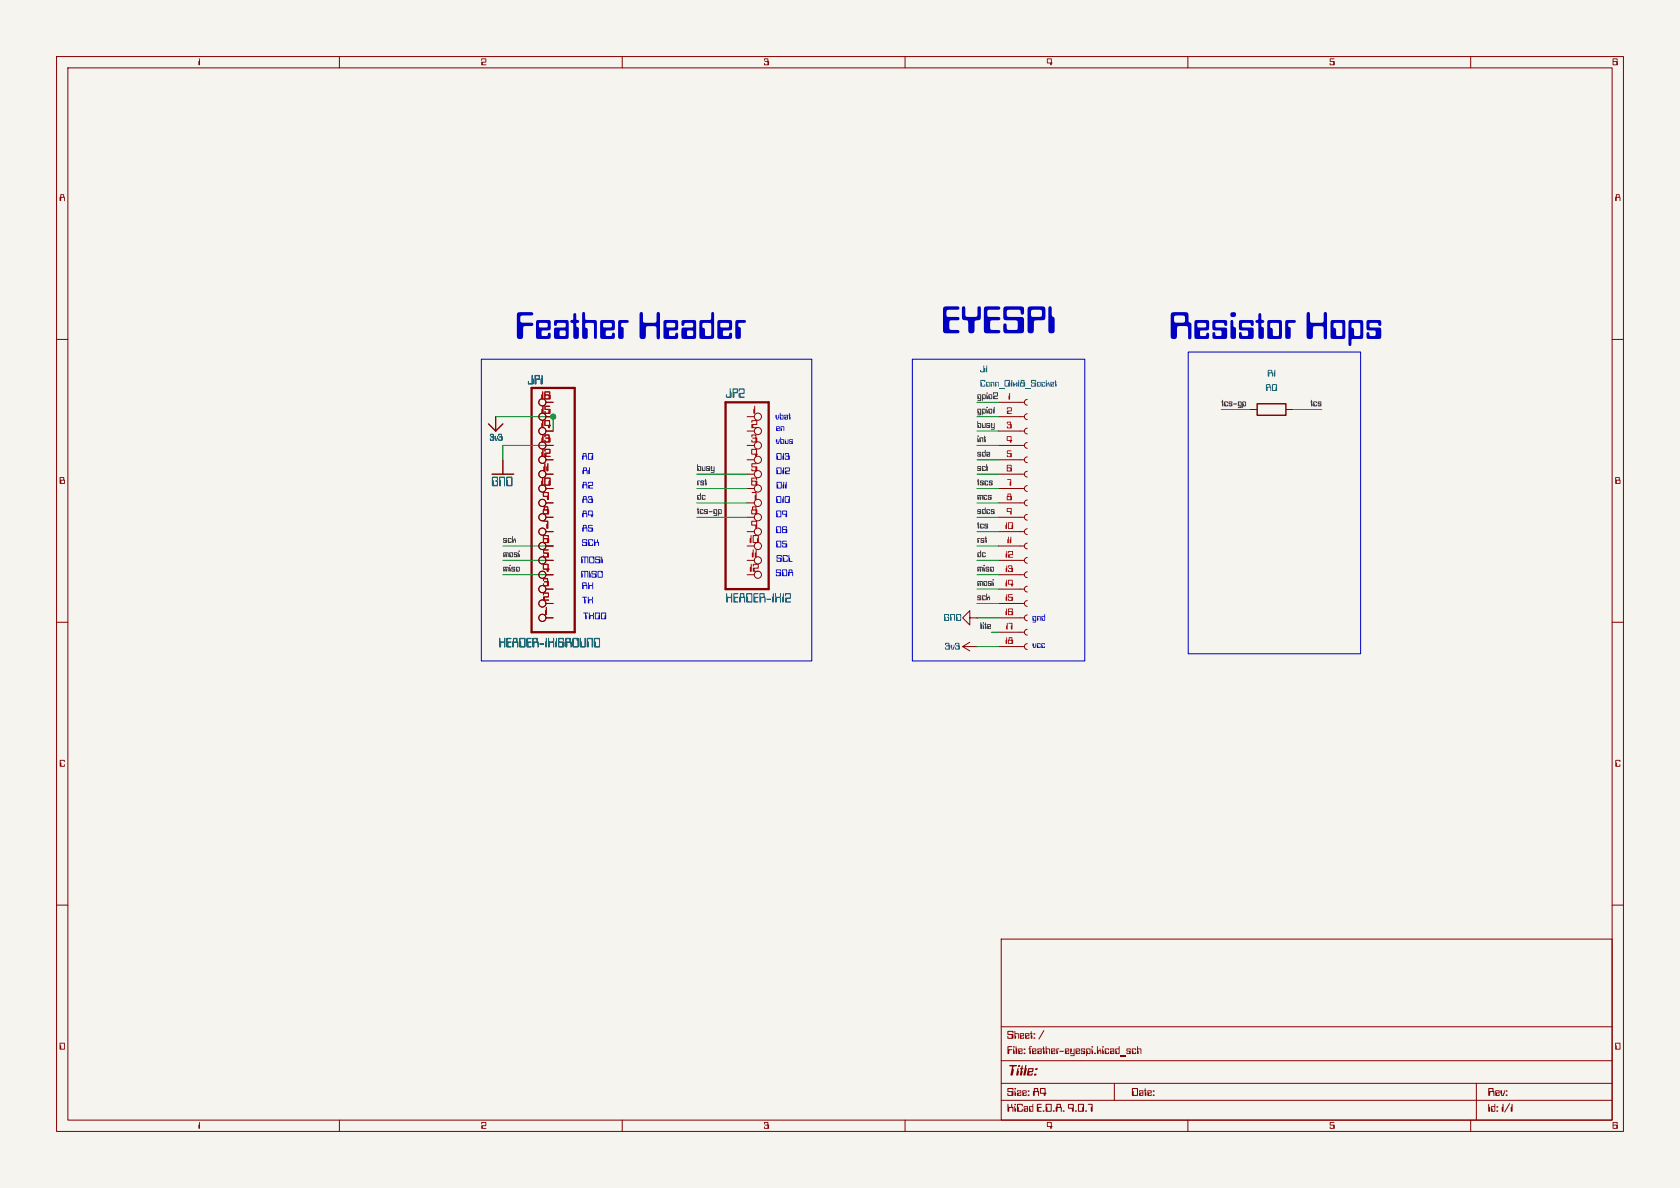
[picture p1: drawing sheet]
(kicad_sch
 (version 20250114)
 (generator "eeschema")
 (generator_version "9.0")
 (paper "A4")
 (lib_symbols
  (symbol "Adafruit ESP32-S3 8MB No PSRAM-eagle-import:microbuilder_3.3V"
   (power) (exclude_from_sim no) (in_bom yes) (on_board yes)
   (property "Reference" "" (at 0 0 0) (effects (font (size 1.27 1.27)) (hide yes)))
   (property "Value" "" (at -1.524 1.016 0) (effects (font (size 1.27 1.0795)) (justify left bottom)))
   (property "Footprint" "" (at 0 0 0) (effects (font (size 1.27 1.27)) (hide yes)))
   (property "Datasheet" "" (at 0 0 0) (effects (font (size 1.27 1.27)) (hide yes)))
   (property "Description" "3.3V Supply" (at 0 0 0) (effects (font (size 1.27 1.27)) (hide yes)))
   (property "ki_locked" "" (at 0 0 0) (effects (font (size 1.27 1.27))))
   (symbol "microbuilder_3.3V_1_0"
    (polyline (pts (xy -1.27 -1.27) (xy 0 0)) (stroke (width 0.254) (type solid)) (fill (type none)))
    (polyline (pts (xy 0 0) (xy 1.27 -1.27)) (stroke (width 0.254) (type solid)) (fill (type none)))
    (pin power_in line (at 0 -2.54 90) (length 2.54) (name "3.3V" (effects (font (size 0 0)))) (number "1" (effects (font (size 0 0))))))
   (embedded_fonts no))
  (symbol "Adafruit ESP32-S3 8MB No PSRAM-eagle-import:microbuilder_HEADER-1X12" (exclude_from_sim no) (in_bom yes) (on_board yes)
   (property "Reference" "JP" (at -6.35 18.415 0) (effects (font (size 1.778 1.5113)) (justify left bottom)))
   (property "Value" "" (at -6.35 -17.78 0) (effects (font (size 1.778 1.5113)) (justify left bottom)))
   (property "Footprint" "Adafruit ESP32-S3 8MB No PSRAM:1X12_ROUND" (at 0 0 0) (effects (font (size 1.27 1.27)) (hide yes)))
   (property "Datasheet" "" (at 0 0 0) (effects (font (size 1.27 1.27)) (hide yes)))
   (property "Description" "" (at 0 0 0) (effects (font (size 1.27 1.27)) (hide yes)))
   (property "ki_locked" "" (at 0 0 0) (effects (font (size 1.27 1.27))))
   (symbol "microbuilder_HEADER-1X12_1_0"
    (polyline (pts (xy -6.35 17.78) (xy -6.35 -15.24)) (stroke (width 0.4064) (type solid)) (fill (type none)))
    (polyline (pts (xy -6.35 -15.24) (xy 1.27 -15.24)) (stroke (width 0.4064) (type solid)) (fill (type none)))
    (polyline (pts (xy 1.27 17.78) (xy -6.35 17.78)) (stroke (width 0.4064) (type solid)) (fill (type none)))
    (polyline (pts (xy 1.27 -15.24) (xy 1.27 17.78)) (stroke (width 0.4064) (type solid)) (fill (type none)))
    (pin passive inverted (at -2.54 15.24 0) (length 2.54) (name "1" (effects (font (size 0 0)))) (number "1" (effects (font (size 1.524 1.524)))))
    (pin passive inverted (at -2.54 12.7 0) (length 2.54) (name "2" (effects (font (size 0 0)))) (number "2" (effects (font (size 1.524 1.524)))))
    (pin passive inverted (at -2.54 10.16 0) (length 2.54) (name "3" (effects (font (size 0 0)))) (number "3" (effects (font (size 1.524 1.524)))))
    (pin passive inverted (at -2.54 7.62 0) (length 2.54) (name "4" (effects (font (size 0 0)))) (number "4" (effects (font (size 1.524 1.524)))))
    (pin passive inverted (at -2.54 5.08 0) (length 2.54) (name "5" (effects (font (size 0 0)))) (number "5" (effects (font (size 1.524 1.524)))))
    (pin passive inverted (at -2.54 2.54 0) (length 2.54) (name "6" (effects (font (size 0 0)))) (number "6" (effects (font (size 1.524 1.524)))))
    (pin passive inverted (at -2.54 0 0) (length 2.54) (name "7" (effects (font (size 0 0)))) (number "7" (effects (font (size 1.524 1.524)))))
    (pin passive inverted (at -2.54 -2.54 0) (length 2.54) (name "8" (effects (font (size 0 0)))) (number "8" (effects (font (size 1.524 1.524)))))
    (pin passive inverted (at -2.54 -5.08 0) (length 2.54) (name "9" (effects (font (size 0 0)))) (number "9" (effects (font (size 1.524 1.524)))))
    (pin passive inverted (at -2.54 -7.62 0) (length 2.54) (name "10" (effects (font (size 0 0)))) (number "10" (effects (font (size 1.524 1.524)))))
    (pin passive inverted (at -2.54 -10.16 0) (length 2.54) (name "11" (effects (font (size 0 0)))) (number "11" (effects (font (size 1.524 1.524)))))
    (pin passive inverted (at -2.54 -12.7 0) (length 2.54) (name "12" (effects (font (size 0 0)))) (number "12" (effects (font (size 1.524 1.524))))))
   (embedded_fonts no))
  (symbol "Adafruit ESP32-S3 8MB No PSRAM-eagle-import:microbuilder_HEADER-1X16ROUND" (exclude_from_sim no) (in_bom yes) (on_board yes)
   (property "Reference" "JP" (at -6.35 20.955 0) (effects (font (size 1.778 1.5113)) (justify left bottom)))
   (property "Value" "" (at -6.35 -25.4 0) (effects (font (size 1.778 1.5113)) (justify left bottom)))
   (property "Footprint" "Adafruit ESP32-S3 8MB No PSRAM:1X16_ROUND" (at 0 0 0) (effects (font (size 1.27 1.27)) (hide yes)))
   (property "Datasheet" "" (at 0 0 0) (effects (font (size 1.27 1.27)) (hide yes)))
   (property "Description" "PIN HEADER" (at 0 0 0) (effects (font (size 1.27 1.27)) (hide yes)))
   (property "ki_locked" "" (at 0 0 0) (effects (font (size 1.27 1.27))))
   (symbol "microbuilder_HEADER-1X16ROUND_1_0"
    (polyline (pts (xy -6.35 20.32) (xy -6.35 -22.86)) (stroke (width 0.4064) (type solid)) (fill (type none)))
    (polyline (pts (xy -6.35 -22.86) (xy 1.27 -22.86)) (stroke (width 0.4064) (type solid)) (fill (type none)))
    (polyline (pts (xy 1.27 20.32) (xy -6.35 20.32)) (stroke (width 0.4064) (type solid)) (fill (type none)))
    (polyline (pts (xy 1.27 -22.86) (xy 1.27 20.32)) (stroke (width 0.4064) (type solid)) (fill (type none)))
    (pin passive inverted (at -2.54 17.78 0) (length 2.54) (name "1" (effects (font (size 0 0)))) (number "1" (effects (font (size 1.524 1.524)))))
    (pin passive inverted (at -2.54 15.24 0) (length 2.54) (name "2" (effects (font (size 0 0)))) (number "2" (effects (font (size 1.524 1.524)))))
    (pin passive inverted (at -2.54 12.7 0) (length 2.54) (name "3" (effects (font (size 0 0)))) (number "3" (effects (font (size 1.524 1.524)))))
    (pin passive inverted (at -2.54 10.16 0) (length 2.54) (name "4" (effects (font (size 0 0)))) (number "4" (effects (font (size 1.524 1.524)))))
    (pin passive inverted (at -2.54 7.62 0) (length 2.54) (name "5" (effects (font (size 0 0)))) (number "5" (effects (font (size 1.524 1.524)))))
    (pin passive inverted (at -2.54 5.08 0) (length 2.54) (name "6" (effects (font (size 0 0)))) (number "6" (effects (font (size 1.524 1.524)))))
    (pin passive inverted (at -2.54 2.54 0) (length 2.54) (name "7" (effects (font (size 0 0)))) (number "7" (effects (font (size 1.524 1.524)))))
    (pin passive inverted (at -2.54 0 0) (length 2.54) (name "8" (effects (font (size 0 0)))) (number "8" (effects (font (size 1.524 1.524)))))
    (pin passive inverted (at -2.54 -2.54 0) (length 2.54) (name "9" (effects (font (size 0 0)))) (number "9" (effects (font (size 1.524 1.524)))))
    (pin passive inverted (at -2.54 -5.08 0) (length 2.54) (name "10" (effects (font (size 0 0)))) (number "10" (effects (font (size 1.524 1.524)))))
    (pin passive inverted (at -2.54 -7.62 0) (length 2.54) (name "11" (effects (font (size 0 0)))) (number "11" (effects (font (size 1.524 1.524)))))
    (pin passive inverted (at -2.54 -10.16 0) (length 2.54) (name "12" (effects (font (size 0 0)))) (number "12" (effects (font (size 1.524 1.524)))))
    (pin passive inverted (at -2.54 -12.7 0) (length 2.54) (name "13" (effects (font (size 0 0)))) (number "13" (effects (font (size 1.524 1.524)))))
    (pin passive inverted (at -2.54 -15.24 0) (length 2.54) (name "14" (effects (font (size 0 0)))) (number "14" (effects (font (size 1.524 1.524)))))
    (pin passive inverted (at -2.54 -17.78 0) (length 2.54) (name "15" (effects (font (size 0 0)))) (number "15" (effects (font (size 1.524 1.524)))))
    (pin passive inverted (at -2.54 -20.32 0) (length 2.54) (name "16" (effects (font (size 0 0)))) (number "16" (effects (font (size 1.524 1.524))))))
   (embedded_fonts no))
  (symbol "Adafruit ESP32-S3 8MB No PSRAM-eagle-import:supply1_371_GND"
   (power) (exclude_from_sim no) (in_bom yes) (on_board yes)
   (property "Reference" "#GND" (at 0 0 0) (effects (font (size 1.27 1.27)) (hide yes)))
   (property "Value" "" (at -2.54 -2.54 0) (effects (font (size 1.778 1.5113)) (justify left bottom)))
   (property "Footprint" "" (at 0 0 0) (effects (font (size 1.27 1.27)) (hide yes)))
   (property "Datasheet" "" (at 0 0 0) (effects (font (size 1.27 1.27)) (hide yes)))
   (property "Description" "SUPPLY SYMBOL" (at 0 0 0) (effects (font (size 1.27 1.27)) (hide yes)))
   (property "ki_locked" "" (at 0 0 0) (effects (font (size 1.27 1.27))))
   (symbol "supply1_371_GND_1_0"
    (polyline (pts (xy -1.905 0) (xy 1.905 0)) (stroke (width 0.254) (type solid)) (fill (type none)))
    (pin power_in line (at 0 2.54 270) (length 2.54) (name "GND" (effects (font (size 0 0)))) (number "1" (effects (font (size 0 0))))))
   (embedded_fonts no))
  (symbol "Connector:Conn_01x18_Socket"
   (pin_names
    (offset 1.016) (hide yes)) (exclude_from_sim no) (in_bom yes) (on_board yes)
   (property "Reference" "J" (at 0 22.86 0) (effects (font (size 1.27 1.27))))
   (property "Value" "Conn_01x18_Socket" (at 0 -25.4 0) (effects (font (size 1.27 1.27))))
   (property "Footprint" "" (at 0 0 0) (effects (font (size 1.27 1.27)) (hide yes)))
   (property "Datasheet" "~" (at 0 0 0) (effects (font (size 1.27 1.27)) (hide yes)))
   (property "Description" "Generic connector, single row, 01x18, script generated" (at 0 0 0) (effects (font (size 1.27 1.27)) (hide yes)))
   (property "ki_locked" "" (at 0 0 0) (effects (font (size 1.27 1.27))))
   (symbol "Conn_01x18_Socket_1_1"
    (polyline (pts (xy -1.27 20.32) (xy -0.508 20.32)) (stroke (width 0.1524) (type default)) (fill (type none)))
    (polyline (pts (xy -1.27 17.78) (xy -0.508 17.78)) (stroke (width 0.1524) (type default)) (fill (type none)))
    (polyline (pts (xy -1.27 15.24) (xy -0.508 15.24)) (stroke (width 0.1524) (type default)) (fill (type none)))
    (polyline (pts (xy -1.27 12.7) (xy -0.508 12.7)) (stroke (width 0.1524) (type default)) (fill (type none)))
    (polyline (pts (xy -1.27 10.16) (xy -0.508 10.16)) (stroke (width 0.1524) (type default)) (fill (type none)))
    (polyline (pts (xy -1.27 7.62) (xy -0.508 7.62)) (stroke (width 0.1524) (type default)) (fill (type none)))
    (polyline (pts (xy -1.27 5.08) (xy -0.508 5.08)) (stroke (width 0.1524) (type default)) (fill (type none)))
    (polyline (pts (xy -1.27 2.54) (xy -0.508 2.54)) (stroke (width 0.1524) (type default)) (fill (type none)))
    (polyline (pts (xy -1.27 0) (xy -0.508 0)) (stroke (width 0.1524) (type default)) (fill (type none)))
    (polyline (pts (xy -1.27 -2.54) (xy -0.508 -2.54)) (stroke (width 0.1524) (type default)) (fill (type none)))
    (polyline (pts (xy -1.27 -5.08) (xy -0.508 -5.08)) (stroke (width 0.1524) (type default)) (fill (type none)))
    (polyline (pts (xy -1.27 -7.62) (xy -0.508 -7.62)) (stroke (width 0.1524) (type default)) (fill (type none)))
    (polyline (pts (xy -1.27 -10.16) (xy -0.508 -10.16)) (stroke (width 0.1524) (type default)) (fill (type none)))
    (polyline (pts (xy -1.27 -12.7) (xy -0.508 -12.7)) (stroke (width 0.1524) (type default)) (fill (type none)))
    (polyline (pts (xy -1.27 -15.24) (xy -0.508 -15.24)) (stroke (width 0.1524) (type default)) (fill (type none)))
    (polyline (pts (xy -1.27 -17.78) (xy -0.508 -17.78)) (stroke (width 0.1524) (type default)) (fill (type none)))
    (polyline (pts (xy -1.27 -20.32) (xy -0.508 -20.32)) (stroke (width 0.1524) (type default)) (fill (type none)))
    (polyline (pts (xy -1.27 -22.86) (xy -0.508 -22.86)) (stroke (width 0.1524) (type default)) (fill (type none)))
    (arc (start 0 19.812) (mid -0.5058 20.32) (end 0 20.828) (stroke (width 0.1524) (type default)) (fill (type none)))
    (arc (start 0 17.272) (mid -0.5058 17.78) (end 0 18.288) (stroke (width 0.1524) (type default)) (fill (type none)))
    (arc (start 0 14.732) (mid -0.5058 15.24) (end 0 15.748) (stroke (width 0.1524) (type default)) (fill (type none)))
    (arc (start 0 12.192) (mid -0.5058 12.7) (end 0 13.208) (stroke (width 0.1524) (type default)) (fill (type none)))
    (arc (start 0 9.652) (mid -0.5058 10.16) (end 0 10.668) (stroke (width 0.1524) (type default)) (fill (type none)))
    (arc (start 0 7.112) (mid -0.5058 7.62) (end 0 8.128) (stroke (width 0.1524) (type default)) (fill (type none)))
    (arc (start 0 4.572) (mid -0.5058 5.08) (end 0 5.588) (stroke (width 0.1524) (type default)) (fill (type none)))
    (arc (start 0 2.032) (mid -0.5058 2.54) (end 0 3.048) (stroke (width 0.1524) (type default)) (fill (type none)))
    (arc (start 0 -0.508) (mid -0.5058 0) (end 0 0.508) (stroke (width 0.1524) (type default)) (fill (type none)))
    (arc (start 0 -3.048) (mid -0.5058 -2.54) (end 0 -2.032) (stroke (width 0.1524) (type default)) (fill (type none)))
    (arc (start 0 -5.588) (mid -0.5058 -5.08) (end 0 -4.572) (stroke (width 0.1524) (type default)) (fill (type none)))
    (arc (start 0 -8.128) (mid -0.5058 -7.62) (end 0 -7.112) (stroke (width 0.1524) (type default)) (fill (type none)))
    (arc (start 0 -10.668) (mid -0.5058 -10.16) (end 0 -9.652) (stroke (width 0.1524) (type default)) (fill (type none)))
    (arc (start 0 -13.208) (mid -0.5058 -12.7) (end 0 -12.192) (stroke (width 0.1524) (type default)) (fill (type none)))
    (arc (start 0 -15.748) (mid -0.5058 -15.24) (end 0 -14.732) (stroke (width 0.1524) (type default)) (fill (type none)))
    (arc (start 0 -18.288) (mid -0.5058 -17.78) (end 0 -17.272) (stroke (width 0.1524) (type default)) (fill (type none)))
    (arc (start 0 -20.828) (mid -0.5058 -20.32) (end 0 -19.812) (stroke (width 0.1524) (type default)) (fill (type none)))
    (arc (start 0 -23.368) (mid -0.5058 -22.86) (end 0 -22.352) (stroke (width 0.1524) (type default)) (fill (type none)))
    (pin passive line (at -5.08 20.32 0) (length 3.81) (name "Pin_1" (effects (font (size 1.27 1.27)))) (number "1" (effects (font (size 1.27 1.27)))))
    (pin passive line (at -5.08 17.78 0) (length 3.81) (name "Pin_2" (effects (font (size 1.27 1.27)))) (number "2" (effects (font (size 1.27 1.27)))))
    (pin passive line (at -5.08 15.24 0) (length 3.81) (name "Pin_3" (effects (font (size 1.27 1.27)))) (number "3" (effects (font (size 1.27 1.27)))))
    (pin passive line (at -5.08 12.7 0) (length 3.81) (name "Pin_4" (effects (font (size 1.27 1.27)))) (number "4" (effects (font (size 1.27 1.27)))))
    (pin passive line (at -5.08 10.16 0) (length 3.81) (name "Pin_5" (effects (font (size 1.27 1.27)))) (number "5" (effects (font (size 1.27 1.27)))))
    (pin passive line (at -5.08 7.62 0) (length 3.81) (name "Pin_6" (effects (font (size 1.27 1.27)))) (number "6" (effects (font (size 1.27 1.27)))))
    (pin passive line (at -5.08 5.08 0) (length 3.81) (name "Pin_7" (effects (font (size 1.27 1.27)))) (number "7" (effects (font (size 1.27 1.27)))))
    (pin passive line (at -5.08 2.54 0) (length 3.81) (name "Pin_8" (effects (font (size 1.27 1.27)))) (number "8" (effects (font (size 1.27 1.27)))))
    (pin passive line (at -5.08 0 0) (length 3.81) (name "Pin_9" (effects (font (size 1.27 1.27)))) (number "9" (effects (font (size 1.27 1.27)))))
    (pin passive line (at -5.08 -2.54 0) (length 3.81) (name "Pin_10" (effects (font (size 1.27 1.27)))) (number "10" (effects (font (size 1.27 1.27)))))
    (pin passive line (at -5.08 -5.08 0) (length 3.81) (name "Pin_11" (effects (font (size 1.27 1.27)))) (number "11" (effects (font (size 1.27 1.27)))))
    (pin passive line (at -5.08 -7.62 0) (length 3.81) (name "Pin_12" (effects (font (size 1.27 1.27)))) (number "12" (effects (font (size 1.27 1.27)))))
    (pin passive line (at -5.08 -10.16 0) (length 3.81) (name "Pin_13" (effects (font (size 1.27 1.27)))) (number "13" (effects (font (size 1.27 1.27)))))
    (pin passive line (at -5.08 -12.7 0) (length 3.81) (name "Pin_14" (effects (font (size 1.27 1.27)))) (number "14" (effects (font (size 1.27 1.27)))))
    (pin passive line (at -5.08 -15.24 0) (length 3.81) (name "Pin_15" (effects (font (size 1.27 1.27)))) (number "15" (effects (font (size 1.27 1.27)))))
    (pin passive line (at -5.08 -17.78 0) (length 3.81) (name "Pin_16" (effects (font (size 1.27 1.27)))) (number "16" (effects (font (size 1.27 1.27)))))
    (pin passive line (at -5.08 -20.32 0) (length 3.81) (name "Pin_17" (effects (font (size 1.27 1.27)))) (number "17" (effects (font (size 1.27 1.27)))))
    (pin passive line (at -5.08 -22.86 0) (length 3.81) (name "Pin_18" (effects (font (size 1.27 1.27)))) (number "18" (effects (font (size 1.27 1.27))))))
   (embedded_fonts no))
  (symbol "Device:R"
   (pin_numbers (hide yes))
   (pin_names
    (offset 0)) (exclude_from_sim no) (in_bom yes) (on_board yes)
   (property "Reference" "R" (at 2.032 0 90) (effects (font (size 1.27 1.27))))
   (property "Value" "R" (at 0 0 90) (effects (font (size 1.27 1.27))))
   (property "Footprint" "" (at -1.778 0 90) (effects (font (size 1.27 1.27)) (hide yes)))
   (property "Datasheet" "~" (at 0 0 0) (effects (font (size 1.27 1.27)) (hide yes)))
   (property "Description" "Resistor" (at 0 0 0) (effects (font (size 1.27 1.27)) (hide yes)))
   (symbol "R_0_1"
    (rectangle (start -1.016 -2.54) (end 1.016 2.54) (stroke (width 0.254) (type default)) (fill (type none))))
   (symbol "R_1_1"
    (pin passive line (at 0 3.81 270) (length 1.27) (name "~" (effects (font (size 1.27 1.27)))) (number "1" (effects (font (size 1.27 1.27)))))
    (pin passive line (at 0 -3.81 90) (length 1.27) (name "~" (effects (font (size 1.27 1.27)))) (number "2" (effects (font (size 1.27 1.27))))))
   (embedded_fonts no))
  (symbol "power:+3V3"
   (power)
   (pin_numbers (hide yes))
   (pin_names
    (offset 0) (hide yes)) (exclude_from_sim no) (in_bom yes) (on_board yes)
   (property "Reference" "#PWR" (at 0 -3.81 0) (effects (font (size 1.27 1.27)) (hide yes)))
   (property "Value" "+3V3" (at 0 3.556 0) (effects (font (size 1.27 1.27))))
   (property "Footprint" "" (at 0 0 0) (effects (font (size 1.27 1.27)) (hide yes)))
   (property "Datasheet" "" (at 0 0 0) (effects (font (size 1.27 1.27)) (hide yes)))
   (property "Description" "Power symbol creates a global label with name \"+3V3\"" (at 0 0 0) (effects (font (size 1.27 1.27)) (hide yes)))
   (symbol "+3V3_0_1"
    (polyline (pts (xy -0.762 1.27) (xy 0 2.54)) (stroke (width 0) (type default)) (fill (type none)))
    (polyline (pts (xy 0 2.54) (xy 0.762 1.27)) (stroke (width 0) (type default)) (fill (type none)))
    (polyline (pts (xy 0 0) (xy 0 2.54)) (stroke (width 0) (type default)) (fill (type none))))
   (symbol "+3V3_1_1"
    (pin power_in line (at 0 0 90) (length 0) (name "~" (effects (font (size 1.27 1.27)))) (number "1" (effects (font (size 1.27 1.27))))))
   (embedded_fonts no))
  (symbol "power:GND"
   (power)
   (pin_numbers (hide yes))
   (pin_names
    (offset 0) (hide yes)) (exclude_from_sim no) (in_bom yes) (on_board yes)
   (property "Reference" "#PWR" (at 0 -6.35 0) (effects (font (size 1.27 1.27)) (hide yes)))
   (property "Value" "GND" (at 0 -3.81 0) (effects (font (size 1.27 1.27))))
   (property "Footprint" "" (at 0 0 0) (effects (font (size 1.27 1.27)) (hide yes)))
   (property "Datasheet" "" (at 0 0 0) (effects (font (size 1.27 1.27)) (hide yes)))
   (property "Description" "Power symbol creates a global label with name \"GND\" , ground" (at 0 0 0) (effects (font (size 1.27 1.27)) (hide yes)))
   (symbol "GND_0_1"
    (polyline (pts (xy 0 0) (xy 0 -1.27) (xy 1.27 -1.27) (xy 0 -2.54) (xy -1.27 -1.27) (xy 0 -1.27)) (stroke (width 0) (type default)) (fill (type none))))
   (symbol "GND_1_1"
    (pin power_in line (at 0 0 270) (length 0) (name "~" (effects (font (size 1.27 1.27)))) (number "1" (effects (font (size 1.27 1.27))))))
   (embedded_fonts no)))
 (rectangle
  (start 161.29 63.5)
  (end 191.77 116.84)
  (stroke (width 0) (type default))
  (fill (type none)))
 (rectangle
  (start 210.058 62.23)
  (end 240.538 115.57)
  (stroke (width 0) (type default))
  (fill (type none)))
 (rectangle
  (start 85.09 63.5)
  (end 143.51 116.84)
  (stroke (width 0) (type default))
  (fill (type none)))
 (text "A5"
  (exclude_from_sim no)
  (at 103.886 93.98 0)
  (effects (font (size 1.27 1.27))))
 (text "RX"
  (exclude_from_sim no)
  (at 103.886 104.14 0)
  (effects (font (size 1.27 1.27))))
 (text "A2"
  (exclude_from_sim no)
  (at 103.886 86.36 0)
  (effects (font (size 1.27 1.27))))
 (text "A1"
  (exclude_from_sim no)
  (at 103.632 83.82 0)
  (effects (font (size 1.27 1.27))))
 (text "A4"
  (exclude_from_sim no)
  (at 103.886 91.44 0)
  (effects (font (size 1.27 1.27))))
 (text "A3"
  (exclude_from_sim no)
  (at 103.886 88.9 0)
  (effects (font (size 1.27 1.27))))
 (text "SCK"
  (exclude_from_sim no)
  (at 104.394 96.52 0)
  (effects (font (size 1.27 1.27))))
 (text "D13"
  (exclude_from_sim no)
  (at 138.43 81.28 0)
  (effects (font (size 1.27 1.27))))
 (text "D6"
  (exclude_from_sim no)
  (at 138.176 94.234 0)
  (effects (font (size 1.27 1.27))))
 (text "Resistor Hops"
  (exclude_from_sim no)
  (at 225.552 59.182 0)
  (effects (font (size 5.08 5.08))))
 (text "D12"
  (exclude_from_sim no)
  (at 138.43 83.82 0)
  (effects (font (size 1.27 1.27))))
 (text "TX"
  (exclude_from_sim no)
  (at 103.886 106.68 0)
  (effects (font (size 1.27 1.27))))
 (text "D5"
  (exclude_from_sim no)
  (at 138.176 96.774 0)
  (effects (font (size 1.27 1.27))))
 (text "A0"
  (exclude_from_sim no)
  (at 103.886 81.28 0)
  (effects (font (size 1.27 1.27))))
 (text "D11"
  (exclude_from_sim no)
  (at 138.176 86.36 0)
  (effects (font (size 1.27 1.27))))
 (text "en"
  (exclude_from_sim no)
  (at 137.922 76.2 0)
  (effects (font (size 1.27 1.27))))
 (text "vcc"
  (exclude_from_sim no)
  (at 183.642 114.554 0)
  (effects (font (size 1.27 1.27))))
 (text "SCL"
  (exclude_from_sim no)
  (at 138.684 99.314 0)
  (effects (font (size 1.27 1.27))))
 (text "D10"
  (exclude_from_sim no)
  (at 138.43 88.9 0)
  (effects (font (size 1.27 1.27))))
 (text "vbus"
  (exclude_from_sim no)
  (at 138.684 78.486 0)
  (effects (font (size 1.27 1.27))))
 (text "Feather Header\n"
  (exclude_from_sim no)
  (at 111.506 59.182 0)
  (effects (font (size 5.08 5.08))))
 (text "SDA"
  (exclude_from_sim no)
  (at 138.684 101.854 0)
  (effects (font (size 1.27 1.27))))
 (text "vbat"
  (exclude_from_sim no)
  (at 138.43 74.168 0)
  (effects (font (size 1.27 1.27))))
 (text "gnd"
  (exclude_from_sim no)
  (at 183.642 109.728 0)
  (effects (font (size 1.27 1.27))))
 (text "TX00"
  (exclude_from_sim no)
  (at 105.156 109.474 0)
  (effects (font (size 1.27 1.27))))
 (text "MISO"
  (exclude_from_sim no)
  (at 104.648 102.108 0)
  (effects (font (size 1.27 1.27))))
 (text "EYESPI"
  (exclude_from_sim no)
  (at 176.53 58.166 0)
  (effects (font (size 5.08 5.08))))
 (text "MOSI"
  (exclude_from_sim no)
  (at 104.648 99.568 0)
  (effects (font (size 1.27 1.27))))
 (text "D9"
  (exclude_from_sim no)
  (at 138.176 91.44 0)
  (effects (font (size 1.27 1.27))))
 (junction
  (at 97.79 73.66)
  (diameter 0)
  (color 0 0 0 0))
 (wire
  (pts (xy 88.9 96.52) (xy 97.79 96.52))
  (stroke (width 0) (type default)))
 (wire
  (pts (xy 172.72 83.82) (xy 176.53 83.82))
  (stroke (width 0) (type default)))
 (wire
  (pts (xy 97.79 78.74) (xy 88.9 78.74))
  (stroke (width 0.1524) (type solid)))
 (wire
  (pts (xy 172.72 71.12) (xy 176.53 71.12))
  (stroke (width 0) (type default)))
 (wire
  (pts (xy 172.72 78.74) (xy 176.53 78.74))
  (stroke (width 0) (type default)))
 (wire
  (pts (xy 123.19 88.9) (xy 132.08 88.9))
  (stroke (width 0) (type default)))
 (wire
  (pts (xy 87.63 73.66) (xy 97.79 73.66))
  (stroke (width 0.1524) (type solid)))
 (wire
  (pts (xy 123.19 91.44) (xy 132.08 91.44))
  (stroke (width 0) (type default)))
 (wire
  (pts (xy 172.72 93.98) (xy 176.53 93.98))
  (stroke (width 0) (type default)))
 (wire
  (pts (xy 172.72 88.9) (xy 176.53 88.9))
  (stroke (width 0) (type default)))
 (wire
  (pts (xy 233.68 72.39) (xy 228.6 72.39))
  (stroke (width 0) (type default)))
 (wire
  (pts (xy 172.72 101.6) (xy 176.53 101.6))
  (stroke (width 0) (type default)))
 (wire
  (pts (xy 172.72 104.14) (xy 176.53 104.14))
  (stroke (width 0) (type default)))
 (wire
  (pts (xy 172.72 81.28) (xy 176.53 81.28))
  (stroke (width 0) (type default)))
 (wire
  (pts (xy 176.53 106.68) (xy 172.72 106.68))
  (stroke (width 0) (type default)))
 (wire
  (pts (xy 172.72 114.3) (xy 176.53 114.3))
  (stroke (width 0) (type default)))
 (wire
  (pts (xy 176.53 91.44) (xy 172.72 91.44))
  (stroke (width 0) (type default)))
 (wire
  (pts (xy 123.19 86.36) (xy 132.08 86.36))
  (stroke (width 0) (type default)))
 (wire
  (pts (xy 88.9 99.06) (xy 97.79 99.06))
  (stroke (width 0) (type default)))
 (wire
  (pts (xy 172.72 96.52) (xy 176.53 96.52))
  (stroke (width 0) (type default)))
 (wire
  (pts (xy 88.9 78.74) (xy 88.9 81.28))
  (stroke (width 0.1524) (type solid)))
 (wire
  (pts (xy 172.72 99.06) (xy 176.53 99.06))
  (stroke (width 0) (type default)))
 (wire
  (pts (xy 172.72 86.36) (xy 176.53 86.36))
  (stroke (width 0) (type default)))
 (wire
  (pts (xy 172.72 73.66) (xy 176.53 73.66))
  (stroke (width 0) (type default)))
 (wire
  (pts (xy 123.19 83.82) (xy 132.08 83.82))
  (stroke (width 0) (type default)))
 (wire
  (pts (xy 172.72 76.2) (xy 176.53 76.2))
  (stroke (width 0) (type default)))
 (wire
  (pts (xy 97.79 76.2) (xy 97.79 73.66))
  (stroke (width 0.1524) (type solid)))
 (wire
  (pts (xy 176.53 109.22) (xy 172.72 109.22))
  (stroke (width 0) (type default)))
 (wire
  (pts (xy 175.26 111.76) (xy 176.53 111.76))
  (stroke (width 0) (type default)))
 (wire
  (pts (xy 88.9 101.6) (xy 97.79 101.6))
  (stroke (width 0) (type default)))
 (wire
  (pts (xy 215.9 72.39) (xy 220.98 72.39))
  (stroke (width 0) (type default)))
 (label "miso"
  (at 172.72 101.6 0)
  (effects (font (size 1.27 1.27)) (justify left bottom)))
 (label "tcs-gp"
  (at 215.9 72.39 0)
  (effects (font (size 1.27 1.27)) (justify left bottom)))
 (label "sdcs"
  (at 172.72 91.44 0)
  (effects (font (size 1.27 1.27)) (justify left bottom)))
 (label "mosi"
  (at 172.72 104.14 0)
  (effects (font (size 1.27 1.27)) (justify left bottom)))
 (label "tscs"
  (at 172.72 86.36 0)
  (effects (font (size 1.27 1.27)) (justify left bottom)))
 (label "mosi"
  (at 88.9 99.06 0)
  (effects (font (size 1.27 1.27)) (justify left bottom)))
 (label "miso"
  (at 88.9 101.6 0)
  (effects (font (size 1.27 1.27)) (justify left bottom)))
 (label "rst"
  (at 123.19 86.36 0)
  (effects (font (size 1.27 1.27)) (justify left bottom)))
 (label "rst"
  (at 172.72 96.52 0)
  (effects (font (size 1.27 1.27)) (justify left bottom)))
 (label "sda"
  (at 172.72 81.28 0)
  (effects (font (size 1.27 1.27)) (justify left bottom)))
 (label "dc"
  (at 172.72 99.06 0)
  (effects (font (size 1.27 1.27)) (justify left bottom)))
 (label "gpio1"
  (at 172.72 73.66 0)
  (effects (font (size 1.27 1.27)) (justify left bottom)))
 (label "lite"
  (at 175.26 111.76 180)
  (effects (font (size 1.27 1.27)) (justify right bottom)))
 (label "tcs"
  (at 233.68 72.39 180)
  (effects (font (size 1.27 1.27)) (justify right bottom)))
 (label "busy"
  (at 123.19 83.82 0)
  (effects (font (size 1.27 1.27)) (justify left bottom)))
 (label "gpio2"
  (at 172.72 71.12 0)
  (effects (font (size 1.27 1.27)) (justify left bottom)))
 (label "scl"
  (at 172.72 83.82 0)
  (effects (font (size 1.27 1.27)) (justify left bottom)))
 (label "int"
  (at 172.72 78.74 0)
  (effects (font (size 1.27 1.27)) (justify left bottom)))
 (label "mcs"
  (at 172.72 88.9 0)
  (effects (font (size 1.27 1.27)) (justify left bottom)))
 (label "tcs-gp"
  (at 123.19 91.44 0)
  (effects (font (size 1.27 1.27)) (justify left bottom)))
 (label "tcs"
  (at 172.72 93.98 0)
  (effects (font (size 1.27 1.27)) (justify left bottom)))
 (label "sck"
  (at 172.72 106.68 0)
  (effects (font (size 1.27 1.27)) (justify left bottom)))
 (label "sck"
  (at 88.9 96.52 0)
  (effects (font (size 1.27 1.27)) (justify left bottom)))
 (label "busy"
  (at 172.72 76.2 0)
  (effects (font (size 1.27 1.27)) (justify left bottom)))
 (label "dc"
  (at 123.19 88.9 0)
  (effects (font (size 1.27 1.27)) (justify left bottom)))
 (symbol
  (lib_id "Adafruit ESP32-S3 8MB No PSRAM-eagle-import:supply1_371_GND")
  (at 88.9 83.82 0)
  (unit 1)
  (exclude_from_sim no)
  (in_bom yes)
  (on_board yes)
  (dnp no)
  (property "Reference" "#GND04" (at 88.9 83.82 0) (effects (font (size 1.27 1.27)) (hide yes)))
  (property "Value" "GND" (at 86.868 86.106 0) (effects (font (size 1.778 1.5113)) (justify left bottom)))
  (property "Footprint" "" (at 88.9 83.82 0) (effects (font (size 1.27 1.27)) (hide yes)))
  (property "Datasheet" "" (at 88.9 83.82 0) (effects (font (size 1.27 1.27)) (hide yes)))
  (property "Description" "" (at 88.9 83.82 0) (effects (font (size 1.27 1.27)) (hide yes)))
  (pin "1"))
 (symbol
  (lib_id "Connector:Conn_01x18_Socket")
  (at 181.61 91.44 0)
  (unit 1)
  (exclude_from_sim no)
  (in_bom yes)
  (on_board yes)
  (dnp no)
  (property "Reference" "J1" (at 173.228 65.278 0) (effects (font (size 1.27 1.27)) (justify left)))
  (property "Value" "Conn_01x18_Socket" (at 173.228 67.818 0) (effects (font (size 1.27 1.27)) (justify left)))
  (property "Footprint" "Connector_FFC-FPC:Hirose_FH12-18S-0.5SH_1x18-1MP_P0.50mm_Horizontal" (at 181.61 91.44 0) (effects (font (size 1.27 1.27)) (hide yes)))
  (property "Datasheet" "~" (at 181.61 91.44 0) (effects (font (size 1.27 1.27)) (hide yes)))
  (property "Description" "Generic connector, single row, 01x18, script generated" (at 181.61 91.44 0) (effects (font (size 1.27 1.27)) (hide yes)))
  (pin "4")
  (pin "5")
  (pin "6")
  (pin "7")
  (pin "8")
  (pin "9")
  (pin "10")
  (pin "11")
  (pin "12")
  (pin "13")
  (pin "14")
  (pin "15")
  (pin "16")
  (pin "17")
  (pin "18")
  (pin "3")
  (pin "2")
  (pin "1"))
 (symbol
  (lib_id "Adafruit ESP32-S3 8MB No PSRAM-eagle-import:microbuilder_HEADER-1X16ROUND")
  (at 95.25 91.44 180)
  (unit 1)
  (exclude_from_sim no)
  (in_bom yes)
  (on_board yes)
  (dnp no)
  (property "Reference" "JP1" (at 96.012 66.294 0) (effects (font (size 1.778 1.5113)) (justify left bottom)))
  (property "Value" "HEADER-1X16ROUND" (at 106.172 112.776 0) (effects (font (size 1.778 1.5113)) (justify left bottom)))
  (property "Footprint" "Connector_PinHeader_2.54mm:PinHeader_1x16_P2.54mm_Vertical_SMD_Pin1Left" (at 95.25 91.44 0) (effects (font (size 1.27 1.27)) (hide yes)))
  (property "Datasheet" "" (at 95.25 91.44 0) (effects (font (size 1.27 1.27)) (hide yes)))
  (property "Description" "" (at 95.25 91.44 0) (effects (font (size 1.27 1.27)) (hide yes)))
  (pin "1")
  (pin "2")
  (pin "3")
  (pin "4")
  (pin "5")
  (pin "6")
  (pin "7")
  (pin "8")
  (pin "9")
  (pin "10")
  (pin "11")
  (pin "12")
  (pin "13")
  (pin "14")
  (pin "15")
  (pin "16"))
 (symbol
  (lib_id "power:GND")
  (at 172.72 109.22 270)
  (unit 1)
  (exclude_from_sim no)
  (in_bom yes)
  (on_board yes)
  (dnp no)
  (property "Reference" "#PWR06" (at 166.37 109.22 0) (effects (font (size 1.27 1.27)) (hide yes)))
  (property "Value" "GND" (at 168.402 109.22 90) (effects (font (size 1.27 1.27))))
  (property "Footprint" "" (at 172.72 109.22 0) (effects (font (size 1.27 1.27)) (hide yes)))
  (property "Datasheet" "" (at 172.72 109.22 0) (effects (font (size 1.27 1.27)) (hide yes)))
  (property "Description" "Power symbol creates a global label with name \"GND\" , ground" (at 172.72 109.22 0) (effects (font (size 1.27 1.27)) (hide yes)))
  (pin "1"))
 (symbol
  (lib_id "Device:R")
  (at 224.79 72.39 90)
  (unit 1)
  (exclude_from_sim no)
  (in_bom yes)
  (on_board yes)
  (dnp no)
  (fields_autoplaced yes)
  (property "Reference" "R1" (at 224.79 66.04 90) (effects (font (size 1.27 1.27))))
  (property "Value" "R0" (at 224.79 68.58 90) (effects (font (size 1.27 1.27))))
  (property "Footprint" "Resistor_SMD:R_0805_2012Metric_Pad1.20x1.40mm_HandSolder" (at 224.79 74.168 90) (effects (font (size 1.27 1.27)) (hide yes)))
  (property "Datasheet" "~" (at 224.79 72.39 0) (effects (font (size 1.27 1.27)) (hide yes)))
  (property "Description" "Resistor" (at 224.79 72.39 0) (effects (font (size 1.27 1.27)) (hide yes)))
  (pin "2")
  (pin "1"))
 (symbol
  (lib_id "Adafruit ESP32-S3 8MB No PSRAM-eagle-import:microbuilder_HEADER-1X12")
  (at 134.62 88.9 0)
  (unit 1)
  (exclude_from_sim no)
  (in_bom yes)
  (on_board yes)
  (dnp no)
  (property "Reference" "JP2" (at 128.27 70.485 0) (effects (font (size 1.778 1.5113)) (justify left bottom)))
  (property "Value" "HEADER-1X12" (at 128.27 106.68 0) (effects (font (size 1.778 1.5113)) (justify left bottom)))
  (property "Footprint" "Connector_PinSocket_2.54mm:PinSocket_1x12_P2.54mm_Vertical_SMD_Pin1Left" (at 134.62 88.9 0) (effects (font (size 1.27 1.27)) (hide yes)))
  (property "Datasheet" "" (at 134.62 88.9 0) (effects (font (size 1.27 1.27)) (hide yes)))
  (property "Description" "" (at 134.62 88.9 0) (effects (font (size 1.27 1.27)) (hide yes)))
  (pin "1")
  (pin "2")
  (pin "3")
  (pin "4")
  (pin "5")
  (pin "6")
  (pin "7")
  (pin "8")
  (pin "9")
  (pin "10")
  (pin "11")
  (pin "12"))
 (symbol
  (lib_id "power:+3V3")
  (at 172.72 114.3 90)
  (unit 1)
  (exclude_from_sim no)
  (in_bom yes)
  (on_board yes)
  (dnp no)
  (property "Reference" "#PWR07" (at 176.53 114.3 0) (effects (font (size 1.27 1.27)) (hide yes)))
  (property "Value" "3v3" (at 168.402 114.3 90) (effects (font (size 1.27 1.27))))
  (property "Footprint" "" (at 172.72 114.3 0) (effects (font (size 1.27 1.27)) (hide yes)))
  (property "Datasheet" "" (at 172.72 114.3 0) (effects (font (size 1.27 1.27)) (hide yes)))
  (property "Description" "Power symbol creates a global label with name \"+3V3\"" (at 172.72 114.3 0) (effects (font (size 1.27 1.27)) (hide yes)))
  (pin "1"))
 (symbol
  (lib_id "Adafruit ESP32-S3 8MB No PSRAM-eagle-import:microbuilder_3.3V")
  (at 87.63 76.2 180)
  (unit 1)
  (exclude_from_sim no)
  (in_bom yes)
  (on_board yes)
  (dnp no)
  (property "Reference" "#U$06" (at 87.63 76.2 0) (effects (font (size 1.27 1.27)) (hide yes)))
  (property "Value" "3v3" (at 88.9 76.708 0) (effects (font (size 1.27 1.0795)) (justify left bottom)))
  (property "Footprint" "" (at 87.63 76.2 0) (effects (font (size 1.27 1.27)) (hide yes)))
  (property "Datasheet" "" (at 87.63 76.2 0) (effects (font (size 1.27 1.27)) (hide yes)))
  (property "Description" "" (at 87.63 76.2 0) (effects (font (size 1.27 1.27)) (hide yes)))
  (pin "1"))
 (sheet_instances
  (path ""
   (page "1")))
 (embedded_fonts no))
